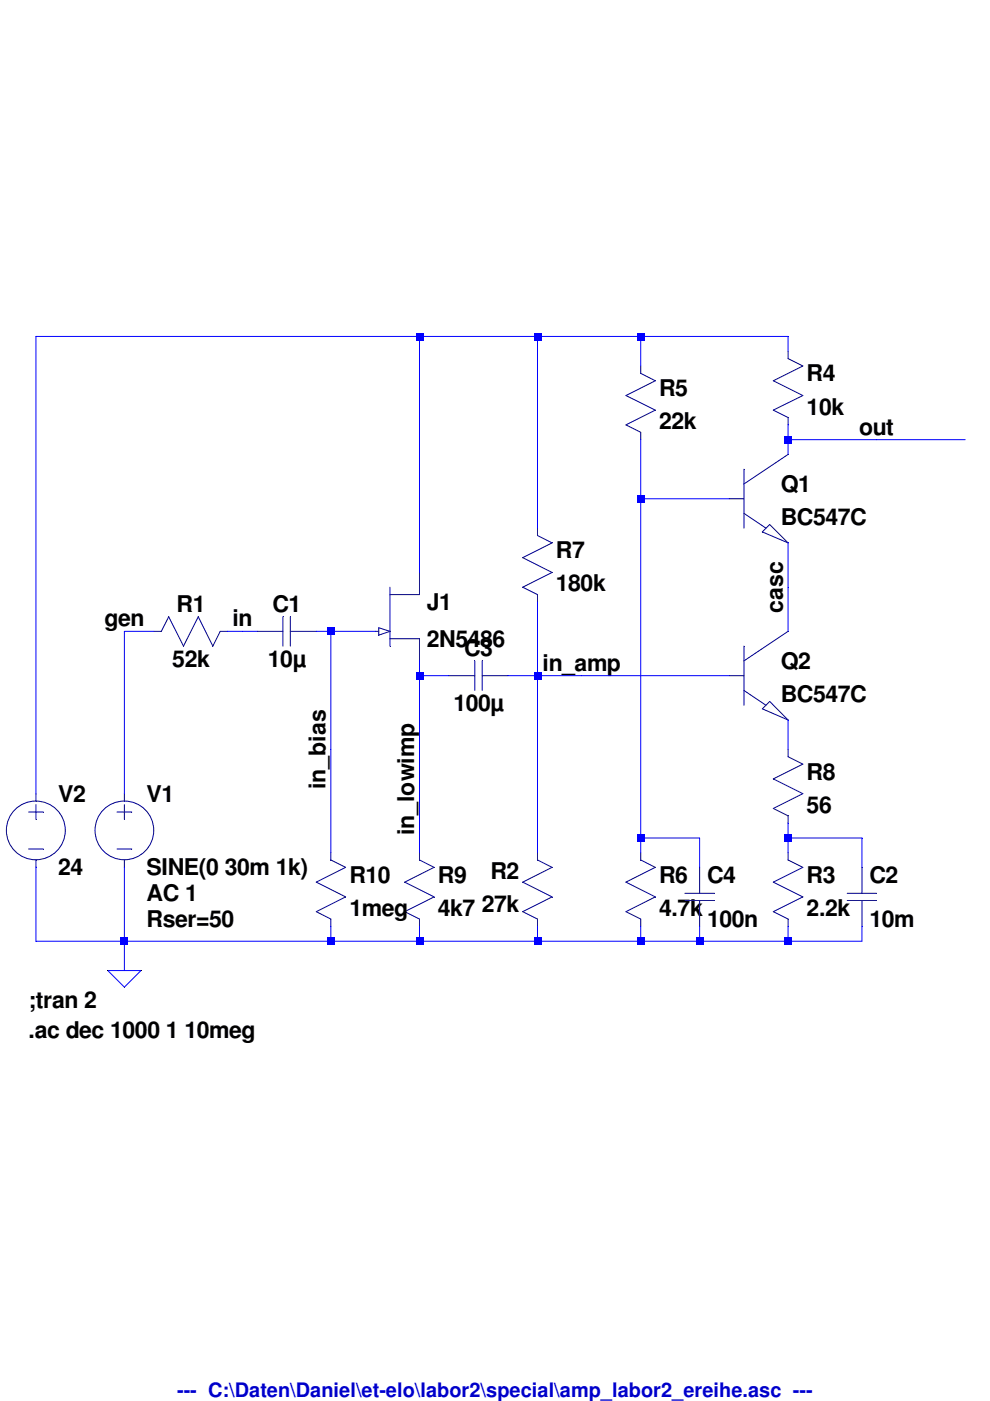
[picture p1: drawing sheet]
Version 4
SHEET 1 880 680
WIRE -32 -256 -448 -256
WIRE 96 -256 -32 -256
WIRE 208 -256 96 -256
WIRE 368 -256 208 -256
WIRE 368 -240 368 -256
WIRE 208 -224 208 -256
WIRE 368 -144 368 -160
WIRE 464 -144 368 -144
WIRE 560 -144 464 -144
WIRE 368 -128 368 -144
WIRE 208 -80 208 -144
WIRE 304 -80 208 -80
WIRE 96 -48 96 -256
WIRE -32 0 -32 -256
WIRE 368 16 368 -32
WIRE -320 64 -352 64
WIRE -224 64 -240 64
WIRE -208 64 -224 64
WIRE -128 64 -144 64
WIRE -80 64 -128 64
WIRE 368 64 368 16
WIRE -32 112 -32 96
WIRE 0 112 -32 112
WIRE 96 112 96 32
WIRE 96 112 64 112
WIRE 144 112 96 112
WIRE 304 112 144 112
WIRE -128 192 -128 64
WIRE 368 192 368 160
WIRE -32 224 -32 112
WIRE -448 240 -448 -256
WIRE -352 240 -352 64
WIRE 208 288 208 -80
WIRE 272 288 208 288
WIRE 368 288 368 272
WIRE 448 288 368 288
WIRE -128 304 -128 192
WIRE -32 304 -32 224
WIRE 96 304 96 112
WIRE 208 304 208 288
WIRE 368 304 368 288
WIRE 272 320 272 288
WIRE 448 320 448 288
WIRE -448 400 -448 320
WIRE -352 400 -352 320
WIRE -352 400 -448 400
WIRE -128 400 -128 384
WIRE -128 400 -352 400
WIRE -32 400 -32 384
WIRE -32 400 -128 400
WIRE 96 400 96 384
WIRE 96 400 -32 400
WIRE 208 400 208 384
WIRE 208 400 96 400
WIRE 272 400 272 384
WIRE 272 400 208 400
WIRE 368 400 368 384
WIRE 368 400 272 400
WIRE 448 400 448 384
WIRE 448 400 368 400
WIRE -352 432 -352 400
FLAG -352 432 0
FLAG 464 -144 out
FLAG -224 64 in
FLAG -128 192 in_bias
FLAG -32 224 in_lowimp
FLAG 144 112 in_amp
FLAG -352 64 gen
FLAG 368 16 casc
SYMBOL voltage -352 224 R0
WINDOW 123 24 124 Left 2
WINDOW 39 24 152 Left 2
SYMATTR InstName V1
SYMATTR Value SINE(0 30m 1k)
SYMATTR Value2 AC 1
SYMATTR SpiceLine Rser=50
SYMBOL voltage -448 224 R0
WINDOW 123 0 0 Left 2
WINDOW 39 0 0 Left 2
SYMATTR InstName V2
SYMATTR Value 24
SYMBOL res -336 80 R270
WINDOW 0 32 56 VTop 2
WINDOW 3 0 56 VBottom 2
SYMATTR InstName R1
SYMATTR Value 52k
SYMBOL cap -208 80 R270
WINDOW 0 32 32 VTop 2
WINDOW 3 0 32 VBottom 2
SYMATTR InstName C1
SYMATTR Value 10µ
SYMBOL res 352 288 R0
SYMATTR InstName R3
SYMATTR Value 2.2k
SYMBOL res 352 -256 R0
SYMATTR InstName R4
SYMATTR Value 10k
SYMBOL res 192 -240 R0
SYMATTR InstName R5
SYMATTR Value 22k
SYMBOL res 192 288 R0
SYMATTR InstName R6
SYMATTR Value 4.7k
SYMBOL cap 432 320 R0
SYMATTR InstName C2
SYMATTR Value 10m
SYMBOL npn 304 -128 R0
SYMATTR InstName Q1
SYMATTR Value BC547C
SYMBOL npn 304 64 R0
SYMATTR InstName Q2
SYMATTR Value BC547C
SYMBOL res 112 400 R180
WINDOW 0 36 76 Left 2
WINDOW 3 36 40 Left 2
SYMATTR InstName R2
SYMATTR Value 27k
SYMBOL res 80 -64 R0
SYMATTR InstName R7
SYMATTR Value 180k
SYMBOL res 352 176 R0
SYMATTR InstName R8
SYMATTR Value 56
SYMBOL njf -80 0 R0
SYMATTR InstName J1
SYMATTR Value 2N5486
SYMBOL res -48 288 R0
SYMATTR InstName R9
SYMATTR Value 4k7
SYMBOL res -144 288 R0
SYMATTR InstName R10
SYMATTR Value 1meg
SYMBOL cap 0 128 R270
WINDOW 0 32 32 VTop 2
WINDOW 3 0 32 VBottom 2
SYMATTR InstName C3
SYMATTR Value 100µ
SYMBOL cap 256 320 R0
SYMATTR InstName C4
SYMATTR Value 100n
TEXT -458 464 Left 2 !;tran 2
TEXT -456 496 Left 2 !.ac dec 1000 1 10meg
